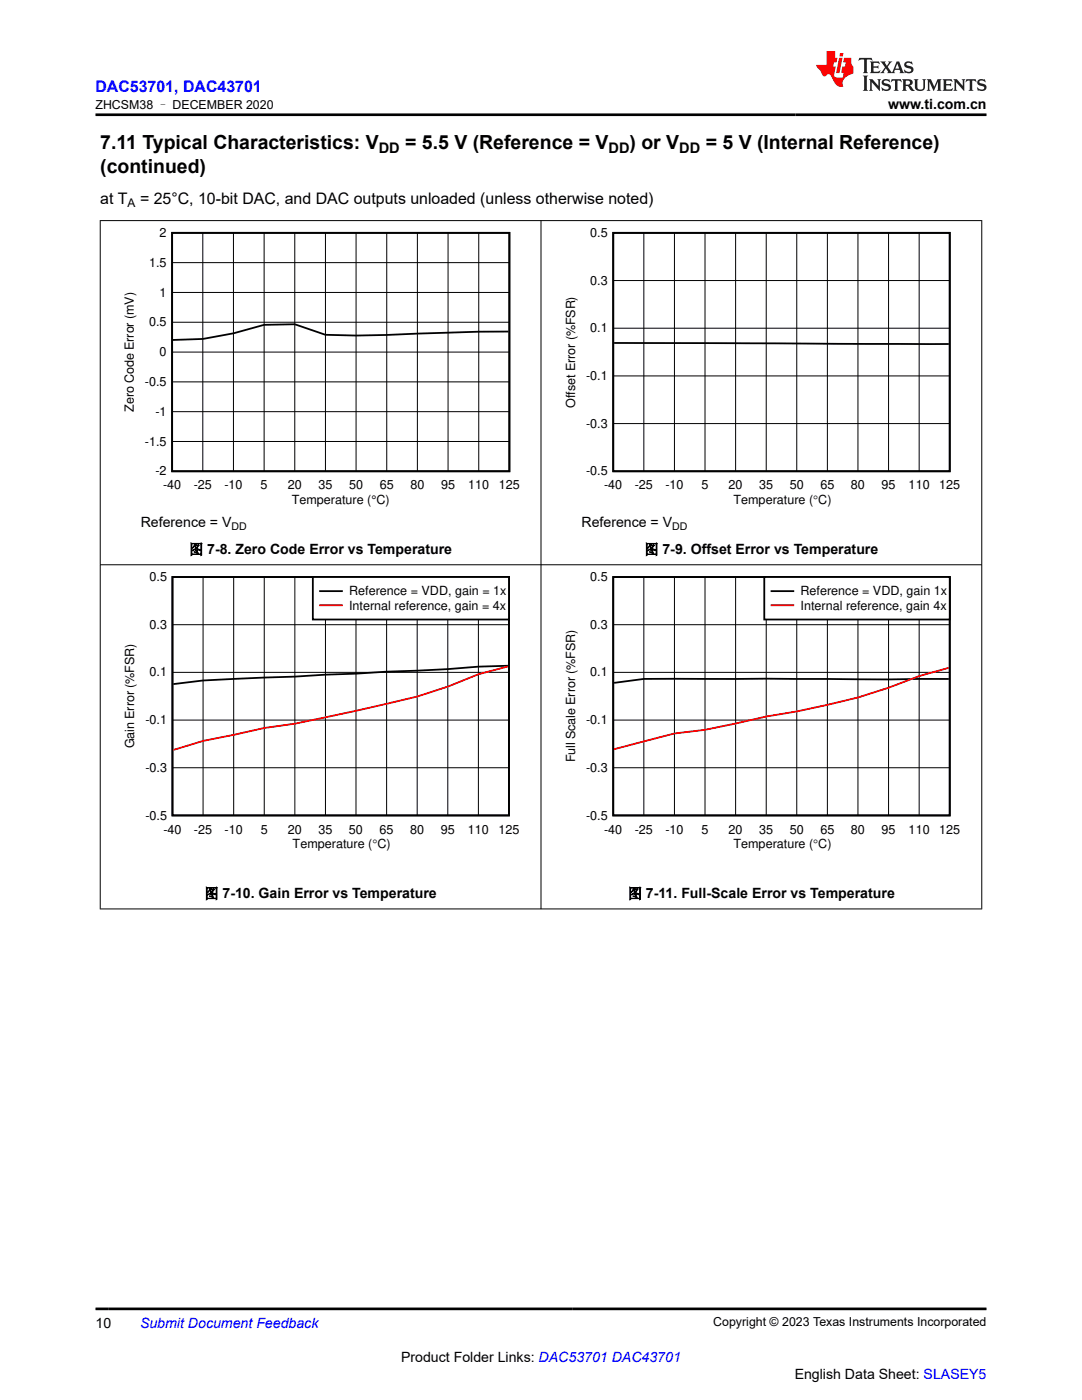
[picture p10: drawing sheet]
<svg xmlns="http://www.w3.org/2000/svg" width="216mm" height="279mm" viewBox="0 0 216 279" stroke-linecap="round" stroke-linejoin="round" font-family="sans-serif">
<path d="M34.3 46.5h67.3v47.6h-67.3zM122.4 46.5h67.1v47.6h-67.1zM101.5 66.2h-6l-24.4 .8-6.2-.2-6.1-2.1-6.1 .1-6.1 1.7-6.1 1.1-6 .2M122.5 68.4l66.8 .3M34.4 115.2h67.2v47.5h-67.2zM101.4 132.9l-5.9 .1-6.1 .5-30.6 1.5-18.3 .8-5.9 .7" fill="none" stroke="#000" stroke-width=".36"/>
<g fill="none" stroke="#000" stroke-width=".2">
<path d="M34.3 58.4h67.4M34.3 52.4h67.4M40.5 46.5v47.6M46.6 46.5v47.6M52.7 46.5v47.6M58.8 46.5v47.6M64.9 46.5v47.6M71.1 46.5v47.6M77.2 46.5v47.6M83.3 46.5v47.6M89.4 46.5v47.6M95.5 46.5v47.6"/>
<path d="M122.4 56h67.1M128.5 46.5v47.6M134.6 46.5v47.6M140.7 46.5v47.6M146.8 46.5v47.6M152.9 46.5v47.6M159 46.5v47.6M165.1 46.5v47.6M171.2 46.5v47.6M177.3 46.5v47.6M183.4 46.5v47.6M34.3 76.2h67.4"/>
<path d="M34.3 70.3h67.4M34.3 64.3h67.4M122.4 75h67.1M122.4 65.5h67.1M34.3 88.1h67.4M34.3 82.2h67.4M122.4 84.5h67.1M40.5 115.2v47.6M46.6 115.2v47.6M52.7 115.2v47.6M58.8 115.2v47.6M64.9 115.2v47.6"/>
<path d="M71 115.2v47.6M77.1 115.2v47.6M83.2 115.2v47.6M89.4 115.2v47.6M95.5 115.2v47.6M34.4 134.2h67.2M34.4 124.7h67.2M34.4 153.2h67.2M34.4 143.7h67.2"/>
</g>
<path d="M101.4 133l-5.9 1.6-6.1 2.4-6.2 2-12.2 2.9-12.2 2.5-6.1 .9-12.2 2.6-5.9 1.8" fill="none" stroke="#f00" stroke-width=".36"/>
<path d="M62.4 115.2h39.2v8.4h-39.2z" fill-rule="evenodd" fill="#fff"/>
<path d="M62.4 115.2h39.2v8.4h-39.2zM63.9 118h4.3M122.4 115.2h67.1v47.5h-67.1zM189.3 135.5h-60.8l-6 .8" fill="none" stroke="#000" stroke-width=".36"/>
<path d="M63.9 120.8h4.3M189.3 133.3l-5.9 1.6a113.7 113.7 0 0 1-24.4 7.1l-6.1 1-12.2 2.7-6.1 .7-12.1 3.1" fill="none" stroke="#f00" stroke-width=".36"/>
<g fill="none" stroke="#000" stroke-width=".2">
<path d="M128.5 115.2v47.6M134.6 115.2v47.6M140.7 115.2v47.6M146.8 115.2v47.6M152.9 115.2v47.6M159 115.2v47.6M165.1 115.2v47.6M171.2 115.2v47.6M177.3 115.2v47.6M183.4 115.2v47.6M122.4 134.2h67.1M122.4 124.7h67.1"/>
<path d="M122.4 153.2h67.1M122.4 143.7h67.1"/>
</g>
<path d="M152.5 115.2h37v8.4h-37z" fill-rule="evenodd" fill="#fff"/>
<path d="M152.5 115.2h37v8.4h-37zM153.9 118h4.4" fill="none" stroke="#000" stroke-width=".36"/>
<path d="M153.9 120.8h4.4" fill="none" stroke="#f00" stroke-width=".36"/>
<path d="M19.9 44h176.1M20 44v137.5M107.9 44v137.5M195.9 44v137.5M19.9 112.7h176.1M19.9 181.4h176.1" fill="none" stroke="#000" stroke-width=".2"/>
<path d="M171.5 11.6l-.2 .5 .5-.2h.6v.1v2.2l-.2 .4h1l-.2-.4v-2.2v-.1h.5l.5 .2-.1-.5zM173.6 12.3l.2 .4v1.5l-.2 .4h1.9l.1-.6a1.08 1.08 0 0 1-1.3 .2v-.7h.6l.4 .2v-.7l-.4 .2h-.6v-.5l.2-.2a1 1 0 0 1 1 .3l-.1-.5zM175.7 12.3l.9 1.1-1 1.2h.9l-.2-.2 .5-.8 .4 .8-.2 .2h1.6l-.2-.2 .2-.5h.9l.1 .5-.1 .2h.9l-.2-.3-.8-2h-.5l-.9 2.2-.9-1.1 .9-1.1h-.8l.2 .2-.4 .6-.4-.6 .2-.2zM179 12.7l.4 1h-.7zM180.7 12.4a.65 .65 0 0 0-.2 .7 .65 .65 0 0 0 .6 .5l.6 .1 .1 .3a.79 .79 0 0 1-.7 .4 .79 .79 0 0 1-.7-.5l.1 .7 .2-.1a.93 .93 0 0 0 1.1 .1 .93 .93 0 0 0 .4-1 1.46 1.46 0 0 0-1.2-.6l-.1-.3a1.09 1.09 0 0 1 1.2 .2l-.2-.6-.1 .1-.5-.2zM172.2 15.1l.2 .4v2.2l-.2 .4h1l-.2-.4v-2.2l.2-.4zM173.4 15.8l.2 .4v1.5l-.2 .4h.8l-.3-.4 .1-1.3 1.6 1.8v-2l.2-.4h-.7l.1 .2 .1 1.1-1.2-1.3zM176.2 15.9a.65 .65 0 0 0-.2 .8 .65 .65 0 0 0 .6 .4l.6 .2 .1 .2a.79 .79 0 0 1-.7 .4 .79 .79 0 0 1-.7-.5l.1 .7 .2-.1a.93 .93 0 0 0 1.1 .1 .93 .93 0 0 0 .4-.9 1.46 1.46 0 0 0-1.2-.6l-.1-.4a1.09 1.09 0 0 1 1.2 .2l-.1-.6-.2 .1-.5-.1zM177.9 15.8l-.1 .6a.63 .63 0 0 1 .8-.3v1.6l-.3 .4h1l-.2-.4v-1.6a.66 .66 0 0 1 .8 .3l-.1-.6zM180 15.8l.2 .4v1.5l-.2 .4h1l-.2-.2-.1-.7h.5l.1 .2a.79 .79 0 0 0 1.2 .6l-1-.9a.61 .61 0 0 0 .6-.6 .61 .61 0 0 0-.5-.7zM180.8 16.1h.1a.47 .47 0 0 1 .5 .1 .47 .47 0 0 1 .1 .5l-.1 .1-.7 .1zM182.3 15.8l.2 .2a2.27 2.27 0 0 0 .4 2 1.04 1.04 0 0 0 1.7-.7v-1.3l.2-.2h-.8l.2 .4v1.1a.6 .6 0 0 1-.6 .6 .6 .6 0 0 1-.6-.6v-1.1l.3-.4zM184.9 15.8l.2 .4v1.5l-.2 .4h.8l-.3-.4v-1.4l.9 1.9 .9-1.9v1.4l-.3 .4h1l-.2-.4v-1.5l.2-.4h-.8l-.7 1.5-.6-1.5zM188.1 15.8l.2 .4v1.5l-.2 .4h1.9l.1-.6a1.09 1.09 0 0 1-1.3 .2v-.7h.6l.4 .2v-.6l-.4 .2h-.6v-.6l.2-.1a1.01 1.01 0 0 1 1 .3l-.1-.6zM190.2 15.8l.3 .4v1.5l-.3 .4h.8l-.2-.4v-1.3l1.6 1.8v-2l.2-.4h-.7l.2 .2v1.1l-1.2-1.3zM192.8 15.8l-.1 .6a.63 .63 0 0 1 .8-.3v1.6l-.3 .4h1l-.2-.4v-1.6a.66 .66 0 0 1 .8 .3l-.1-.6zM195.2 15.9a.65 .65 0 0 0-.2 .8 .65 .65 0 0 0 .6 .4l.6 .2 .2 .2a.79 .79 0 0 1-.7 .4 .79 .79 0 0 1-.7-.5l.1 .7 .2-.1a.93 .93 0 0 0 1 .1 .93 .93 0 0 0 .5-.9 1.46 1.46 0 0 0-1.3-.6v-.4a1.09 1.09 0 0 1 1.2 .2l-.2-.6-.2 .1-.5-.1z" fill="#231f20"/>
<path d="M164.9 10.2v2.8h-2l.1 .3 .8 1a.95 .95 0 0 0 1 .9 .59 .59 0 0 1 .5-.4 .59 .59 0 0 1 .5 .4l.4 .7a1.59 1.59 0 0 0 2.1 1.4 1.61 1.61 0 0 1 1-2.3l1-.3-.1-1.5a1.59 1.59 0 0 1-.3-1.7h-1.5l-.2 .9h.6l-.2 .9h-.5l-.2 1v.2l.4 .1-.1 .9h-.7a.73 .73 0 0 1-1-.7l.3-1.5h-.5l.1-.9h.5l.2-.9h-.5v-1.3zM167.4 11.5l-.6 3.1h.7l.6-3.1zM167.6 10.6l-.1 .6h.7l.1-.6z" fill="#ed1c24"/>
<path d="M19 22.9h177.8M19 261.2h177.8" fill="none" stroke="#000" stroke-width=".53"/>
<g font-size="3.9">
<text x="20" y="29.8">7.11 Typical Characteristics: V</text>
<text x="80.9" y="29.8">= 5.5 V (Reference = V</text>
<text x="125.6" y="29.8">) or V</text>
<text x="140.8" y="29.8">= 5 V (Internal Reference)</text>
<text x="20" y="34.4">(continued)</text>
</g>
<text font-size="3.2" fill="#00f" x="19" y="18.3">DAC53701, DAC43701</text>
<g font-size="3.2">
<text x="20" y="40.6">at T</text>
<text x="27.9" y="40.6">= 25°C, 10-bit DAC, and DAC outputs unloaded (unless otherwise noted)</text>
</g>
<g font-size="2.9">
<text x="75.6" y="30.6">DD</text>
<text x="121.4" y="30.6">DD</text>
<text x="135.5" y="30.6">DD</text>
</g>
<g font-size="2.8">
<text x="177.2" y="21.7">www.ti.com.cn</text>
<text x="28.1" y="105.1">Reference = V</text>
<text x="116" y="105.1">Reference = V</text>
<text x="37.7" y="110.6">图 7-8. Zero Code Error vs Temperature</text>
<text x="128.6" y="110.6">图 7-9. Offset Error vs Temperature</text>
<text x="40.8" y="179.3">图 7-10. Gain Error vs Temperature</text>
<text x="125.3" y="179.3">图 7-11. Full-Scale Error vs Temperature</text>
<text x="19" y="265">10</text>
<text x="80" y="271.9">Product Folder Links: DAC53701 DAC43701</text>
<text x="158.6" y="275.3">English Data Sheet: SLASEY5</text>
</g>
<text font-size="2.8" fill="#00f" x="27.9" y="265">Submit Document Feedback</text>
<g font-size="2.5">
<text x="19.1" y="21.8">ZHCSM38 – DECEMBER 2020</text>
<text x="31.9" y="47.3">2</text>
<text x="117.8" y="47.3">0.5</text>
<text x="29.8" y="53.2">1.5</text>
<text x="31.9" y="59.2">1</text>
<text x="117.8" y="56.8">0.3</text>
<text x="29.8" y="65.1">0.5</text>
<text x="31.9" y="71.1">0</text>
<text x="117.8" y="66.3">0.1</text>
<text x="28.9" y="77">-0.5</text>
<text x="117" y="75.8">-0.1</text>
<text x="26.7" y="82.2" transform="rotate(-90 26.7 82.2)">Zero Code Error (mV)</text>
<text x="31" y="83">-1</text>
<text x="114.8" y="81.4" transform="rotate(-90 114.8 81.4)">Offset Error (%FSR)</text>
<text x="28.9" y="88.9">-1.5</text>
<text x="117" y="85.3">-0.3</text>
<text x="31" y="94.9">-2</text>
<text x="117" y="94.9">-0.5</text>
<text x="32.5" y="97.7">-40</text>
<text x="38.7" y="97.7">-25</text>
<text x="44.8" y="97.7">-10</text>
<text x="52" y="97.7">5</text>
<text x="57.4" y="97.7">20</text>
<text x="58.2" y="100.5">Temperature (°C)</text>
<text x="63.5" y="97.7">35</text>
<text x="69.6" y="97.7">50</text>
<text x="75.8" y="97.7">65</text>
<text x="81.9" y="97.7">80</text>
<text x="88" y="97.7">95</text>
<text x="93.4" y="97.7">110</text>
<text x="99.5" y="97.7">125</text>
<text x="120.5" y="97.7">-40</text>
<text x="126.7" y="97.7">-25</text>
<text x="132.8" y="97.7">-10</text>
<text x="140" y="97.7">5</text>
<text x="145.4" y="97.7">20</text>
<text x="146.3" y="100.5">Temperature (qC)</text>
<text x="151.5" y="97.7">35</text>
<text x="157.6" y="97.7">50</text>
<text x="163.7" y="97.7">65</text>
<text x="169.8" y="97.7">80</text>
<text x="175.9" y="97.7">95</text>
<text x="181.3" y="97.7">110</text>
<text x="187.4" y="97.7">125</text>
<text x="29.8" y="116">0.5</text>
<text x="69.7" y="118.8">Reference = VDD, gain = 1x</text>
<text x="117.8" y="116">0.5</text>
<text x="159.7" y="118.8">Reference = VDD, gain 1x</text>
<text x="29.8" y="125.5">0.3</text>
<text x="69.7" y="121.7">Internal reference, gain = 4x</text>
<text x="117.8" y="125.5">0.3</text>
<text x="159.7" y="121.7">Internal reference, gain 4x</text>
<text x="29.8" y="135">0.1</text>
<text x="117.8" y="135">0.1</text>
<text x="26.8" y="149.4" transform="rotate(-90 26.8 149.4)">Gain Error (%FSR)</text>
<text x="29" y="144.5">-0.1</text>
<text x="117" y="144.5">-0.1</text>
<text x="29" y="154">-0.3</text>
<text x="114.8" y="152.2" transform="rotate(-90 114.8 152.2)">Full Scale Error (%FSR)</text>
<text x="117" y="154">-0.3</text>
<text x="29" y="163.6">-0.5</text>
<text x="32.6" y="166.4">-40</text>
<text x="38.7" y="166.4">-25</text>
<text x="44.8" y="166.4">-10</text>
<text x="52" y="166.4">5</text>
<text x="57.4" y="166.4">20</text>
<text x="63.5" y="166.4">35</text>
<text x="69.6" y="166.4">50</text>
<text x="75.7" y="166.4">65</text>
<text x="81.9" y="166.4">80</text>
<text x="88" y="166.4">95</text>
<text x="93.4" y="166.4">110</text>
<text x="99.5" y="166.4">125</text>
<text x="117" y="163.6">-0.5</text>
<text x="120.5" y="166.4">-40</text>
<text x="126.7" y="166.4">-25</text>
<text x="132.8" y="166.4">-10</text>
<text x="140" y="166.4">5</text>
<text x="145.4" y="166.4">20</text>
<text x="151.5" y="166.4">35</text>
<text x="157.6" y="166.4">50</text>
<text x="163.7" y="166.4">65</text>
<text x="169.8" y="166.4">80</text>
<text x="175.9" y="166.4">95</text>
<text x="181.3" y="166.4">110</text>
<text x="187.4" y="166.4">125</text>
<text x="58.4" y="169.2">Temperature (qC)</text>
<text x="146.3" y="169.2">Temperature (qC)</text>
<text x="142.3" y="264.7">Copyright © 2023 Texas Instruments Incorporated</text>
</g>
<text font-size="2.4" x="25.5" y="41.3">A</text>
<g font-size="2.1">
<text x="46.2" y="105.7">DD</text>
<text x="134.1" y="105.7">DD</text>
</g>
</svg>
